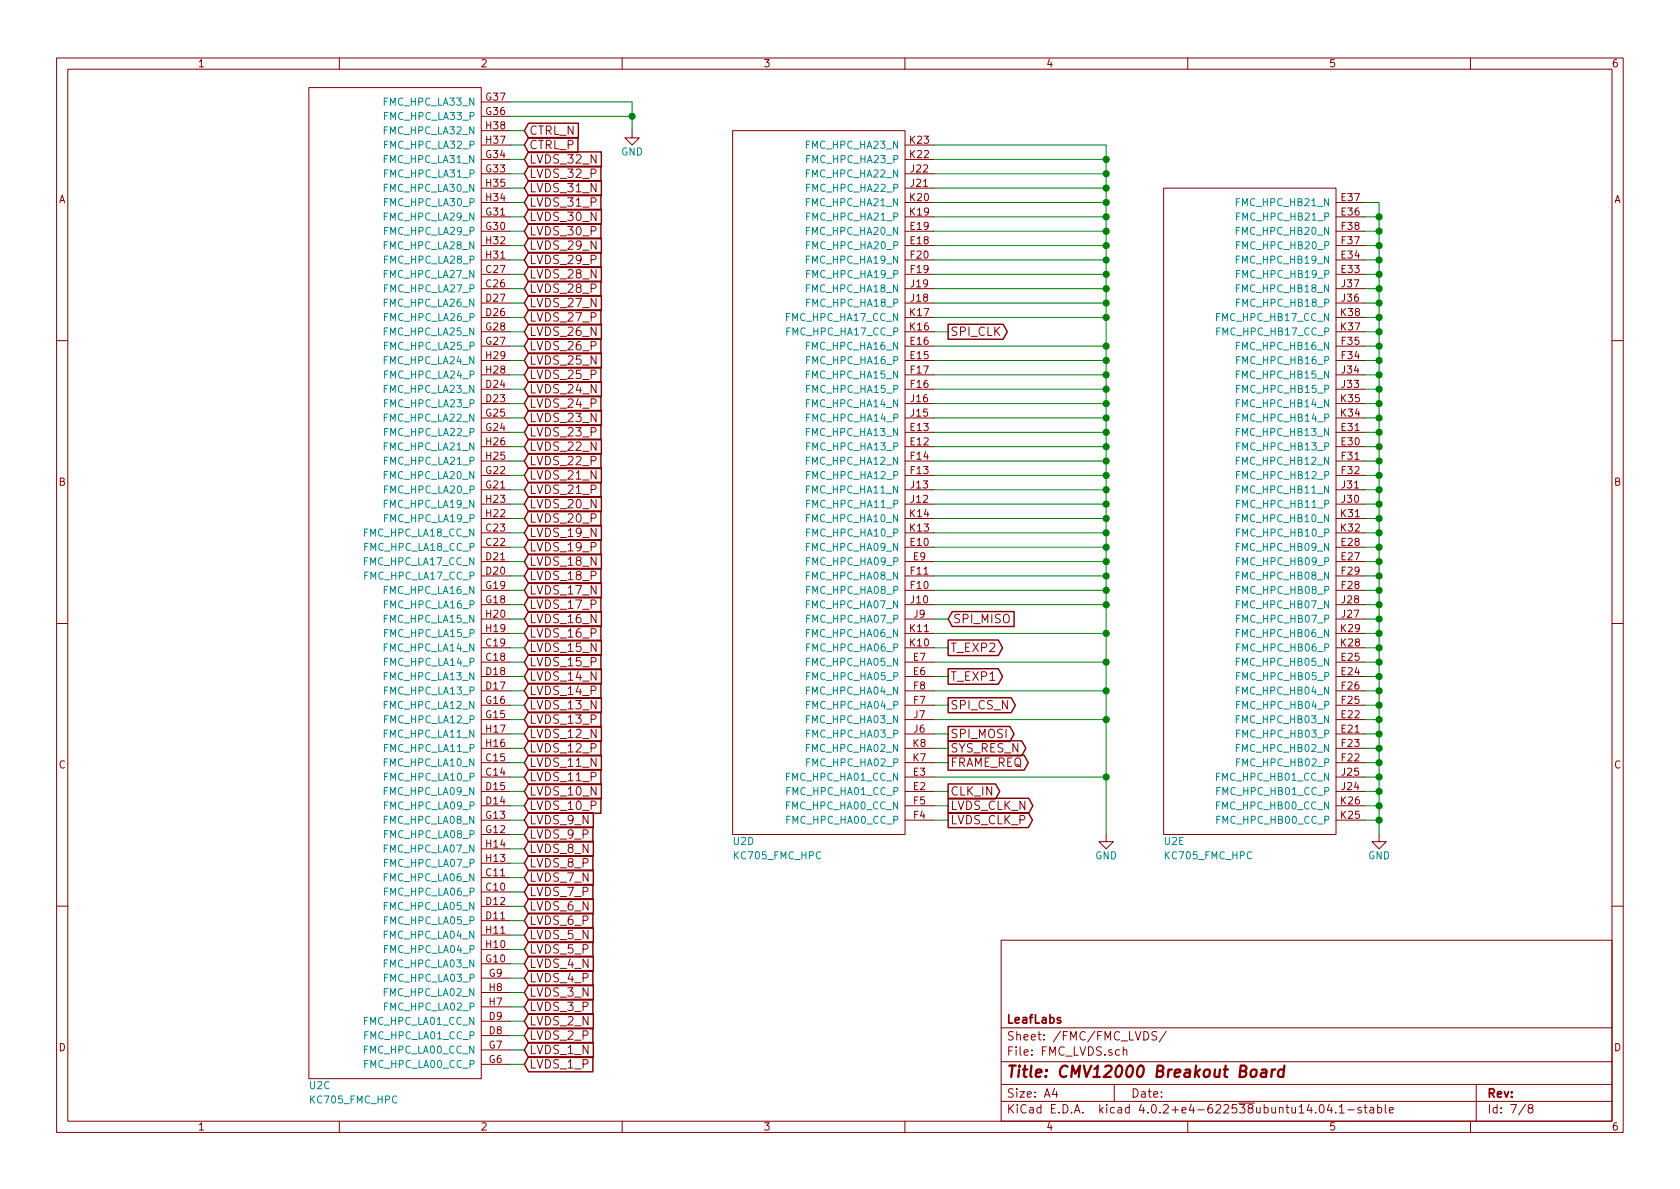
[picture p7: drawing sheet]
EESchema Schematic File Version 2
LIBS:power
LIBS:device
LIBS:transistors
LIBS:conn
LIBS:linear
LIBS:regul
LIBS:74xx
LIBS:cmos4000
LIBS:adc-dac
LIBS:memory
LIBS:xilinx
LIBS:microcontrollers
LIBS:dsp
LIBS:microchip
LIBS:analog_switches
LIBS:motorola
LIBS:texas
LIBS:intel
LIBS:audio
LIBS:interface
LIBS:digital-audio
LIBS:philips
LIBS:display
LIBS:cypress
LIBS:siliconi
LIBS:opto
LIBS:atmel
LIBS:contrib
LIBS:valves
LIBS:leaf
LIBS:cmv12000_breakout-cache
EELAYER 25 0
EELAYER END
$Descr A4 11693 8268
encoding utf-8
Sheet 7 8
Title "CMV12000 Breakout Board"
Date ""
Rev ""
Comp "LeafLabs"
Comment1 ""
Comment2 ""
Comment3 ""
Comment4 ""
$EndDescr
Text GLabel 3650 900  2    59   Input ~ 0
CTRL_N
Text GLabel 3650 1000 2    59   Input ~ 0
CTRL_P
Text GLabel 3650 1300 2    59   Input ~ 0
LVDS_31_N
Text GLabel 3650 1400 2    59   Input ~ 0
LVDS_31_P
Text GLabel 3650 1700 2    59   Input ~ 0
LVDS_29_N
Text GLabel 3650 1800 2    59   Input ~ 0
LVDS_29_P
Text GLabel 3650 2500 2    59   Input ~ 0
LVDS_25_N
Text GLabel 3650 2600 2    59   Input ~ 0
LVDS_25_P
Text GLabel 3650 3100 2    59   Input ~ 0
LVDS_22_N
Text GLabel 3650 3200 2    59   Input ~ 0
LVDS_22_P
Text GLabel 3650 3500 2    59   Input ~ 0
LVDS_20_N
Text GLabel 3650 3600 2    59   Input ~ 0
LVDS_20_P
Text GLabel 3650 4300 2    59   Input ~ 0
LVDS_16_N
Text GLabel 3650 4400 2    59   Input ~ 0
LVDS_16_P
Text GLabel 3650 5100 2    59   Input ~ 0
LVDS_12_N
Text GLabel 3650 5200 2    59   Input ~ 0
LVDS_12_P
Text GLabel 3650 5900 2    59   Input ~ 0
LVDS_8_N
Text GLabel 3650 6000 2    59   Input ~ 0
LVDS_8_P
Text GLabel 3650 6500 2    59   Input ~ 0
LVDS_5_N
Text GLabel 3650 6600 2    59   Input ~ 0
LVDS_5_P
Text GLabel 3650 6900 2    59   Input ~ 0
LVDS_3_N
Text GLabel 3650 7000 2    59   Input ~ 0
LVDS_3_P
Text GLabel 3650 1100 2    59   Input ~ 0
LVDS_32_N
Text GLabel 3650 1200 2    59   Input ~ 0
LVDS_32_P
Text GLabel 3650 1500 2    59   Input ~ 0
LVDS_30_N
Text GLabel 3650 1600 2    59   Input ~ 0
LVDS_30_P
Text GLabel 3650 2300 2    59   Input ~ 0
LVDS_26_N
Text GLabel 3650 2400 2    59   Input ~ 0
LVDS_26_P
Text GLabel 3650 2900 2    59   Input ~ 0
LVDS_23_N
Text GLabel 3650 3000 2    59   Input ~ 0
LVDS_23_P
Text GLabel 3650 3300 2    59   Input ~ 0
LVDS_21_N
Text GLabel 3650 3400 2    59   Input ~ 0
LVDS_21_P
Text GLabel 3650 4100 2    59   Input ~ 0
LVDS_17_N
Text GLabel 3650 4200 2    59   Input ~ 0
LVDS_17_P
Text GLabel 3650 4900 2    59   Input ~ 0
LVDS_13_N
Text GLabel 3650 5000 2    59   Input ~ 0
LVDS_13_P
Text GLabel 3650 5700 2    59   Input ~ 0
LVDS_9_N
Text GLabel 3650 5800 2    59   Input ~ 0
LVDS_9_P
Text GLabel 3650 6700 2    59   Input ~ 0
LVDS_4_N
Text GLabel 3650 6800 2    59   Input ~ 0
LVDS_4_P
Text GLabel 3650 7300 2    59   Input ~ 0
LVDS_1_N
Text GLabel 3650 7400 2    59   Input ~ 0
LVDS_1_P
Text GLabel 3650 2100 2    59   Input ~ 0
LVDS_27_N
Text GLabel 3650 2200 2    59   Input ~ 0
LVDS_27_P
Text GLabel 3650 2700 2    59   Input ~ 0
LVDS_24_N
Text GLabel 3650 2800 2    59   Input ~ 0
LVDS_24_P
Text GLabel 3650 3900 2    59   Input ~ 0
LVDS_18_N
Text GLabel 3650 4000 2    59   Input ~ 0
LVDS_18_P
Text GLabel 3650 4700 2    59   Input ~ 0
LVDS_14_N
Text GLabel 3650 4800 2    59   Input ~ 0
LVDS_14_P
Text GLabel 3650 5500 2    59   Input ~ 0
LVDS_10_N
Text GLabel 3650 5600 2    59   Input ~ 0
LVDS_10_P
Text GLabel 3650 6300 2    59   Input ~ 0
LVDS_6_N
Text GLabel 3650 6400 2    59   Input ~ 0
LVDS_6_P
Text GLabel 3650 7100 2    59   Input ~ 0
LVDS_2_N
Text GLabel 3650 7200 2    59   Input ~ 0
LVDS_2_P
Text GLabel 3650 1900 2    59   Input ~ 0
LVDS_28_N
Text GLabel 3650 2000 2    59   Input ~ 0
LVDS_28_P
Text GLabel 3650 3700 2    59   Input ~ 0
LVDS_19_N
Text GLabel 3650 3800 2    59   Input ~ 0
LVDS_19_P
Text GLabel 3650 4500 2    59   Input ~ 0
LVDS_15_N
Text GLabel 3650 4600 2    59   Input ~ 0
LVDS_15_P
Text GLabel 3650 5300 2    59   Input ~ 0
LVDS_11_N
Text GLabel 3650 5400 2    59   Input ~ 0
LVDS_11_P
Text GLabel 3650 6100 2    59   Input ~ 0
LVDS_7_N
Text GLabel 3650 6200 2    59   Input ~ 0
LVDS_7_P
Text GLabel 6600 2300 2    59   Output ~ 0
SPI_CLK
Text GLabel 6600 4500 2    60   Output ~ 0
T_EXP2
Text GLabel 6600 5200 2    59   Output ~ 0
SYS_RES_N
Text GLabel 6600 5300 2    59   Output ~ 0
FRAME_REQ
Text GLabel 6600 5100 2    59   Output ~ 0
SPI_MOSI
Text GLabel 6600 4700 2    60   Output ~ 0
T_EXP1
Text GLabel 6600 5500 2    59   Output ~ 0
CLK_IN
Text GLabel 6600 5600 2    59   Output ~ 0
LVDS_CLK_N
Text GLabel 6600 5700 2    59   Output ~ 0
LVDS_CLK_P
Text GLabel 6600 4900 2    59   Output ~ 0
SPI_CS_N
Text GLabel 6600 4300 2    59   Input ~ 0
SPI_MISO
$Comp
L GND #PWR070
U 1 1
P 9600 5800
F 0 "#PWR070" H 9600 5550 50  0001 C CNN
F 1 "GND" H 9600 5650 50  0000 C CNN
F 2 "" H 9600 5800 50  0000 C CNN
F 3 "" H 9600 5800 50  0000 C CNN
	1    9600 5800
	-1   0    0    -1  
$EndComp
$Comp
L GND #PWR071
U 1 1
P 4400 900
F 0 "#PWR071" H 4400 650 50  0001 C CNN
F 1 "GND" H 4400 750 50  0000 C CNN
F 2 "" H 4400 900 50  0000 C CNN
F 3 "" H 4400 900 50  0000 C CNN
	1    4400 900 
	1    0    0    -1  
$EndComp
Wire Wire Line
	3550 900  3650 900 
Wire Wire Line
	3550 1000 3650 1000
Wire Wire Line
	3550 1300 3650 1300
Wire Wire Line
	3550 1400 3650 1400
Wire Wire Line
	3550 1700 3650 1700
Wire Wire Line
	3550 1800 3650 1800
Wire Wire Line
	3550 2500 3650 2500
Wire Wire Line
	3550 2600 3650 2600
Wire Wire Line
	3550 3100 3650 3100
Wire Wire Line
	3550 3200 3650 3200
Wire Wire Line
	3550 3500 3650 3500
Wire Wire Line
	3550 3600 3650 3600
Wire Wire Line
	3550 4300 3650 4300
Wire Wire Line
	3550 4400 3650 4400
Wire Wire Line
	3550 5100 3650 5100
Wire Wire Line
	3550 5200 3650 5200
Wire Wire Line
	3550 5900 3650 5900
Wire Wire Line
	3550 6000 3650 6000
Wire Wire Line
	3550 6500 3650 6500
Wire Wire Line
	3550 6600 3650 6600
Wire Wire Line
	3550 6900 3650 6900
Wire Wire Line
	3550 7000 3650 7000
Wire Wire Line
	3550 1100 3650 1100
Wire Wire Line
	3550 1200 3650 1200
Wire Wire Line
	3550 1500 3650 1500
Wire Wire Line
	3550 1600 3650 1600
Wire Wire Line
	3550 2300 3650 2300
Wire Wire Line
	3550 2400 3650 2400
Wire Wire Line
	3550 2900 3650 2900
Wire Wire Line
	3550 3000 3650 3000
Wire Wire Line
	3550 3300 3650 3300
Wire Wire Line
	3550 3400 3650 3400
Wire Wire Line
	3550 4100 3650 4100
Wire Wire Line
	3550 4200 3650 4200
Wire Wire Line
	3550 4900 3650 4900
Wire Wire Line
	3550 5000 3650 5000
Wire Wire Line
	3550 5700 3650 5700
Wire Wire Line
	3550 5800 3650 5800
Wire Wire Line
	3550 6700 3650 6700
Wire Wire Line
	3550 6800 3650 6800
Wire Wire Line
	3550 7300 3650 7300
Wire Wire Line
	3550 7400 3650 7400
Wire Wire Line
	3550 2100 3650 2100
Wire Wire Line
	3550 2200 3650 2200
Wire Wire Line
	3550 2700 3650 2700
Wire Wire Line
	3550 2800 3650 2800
Wire Wire Line
	3550 3900 3650 3900
Wire Wire Line
	3550 4000 3650 4000
Wire Wire Line
	3550 4700 3650 4700
Wire Wire Line
	3550 4800 3650 4800
Wire Wire Line
	3550 5500 3650 5500
Wire Wire Line
	3550 5600 3650 5600
Wire Wire Line
	3550 6300 3650 6300
Wire Wire Line
	3550 6400 3650 6400
Wire Wire Line
	3550 7100 3650 7100
Wire Wire Line
	3550 7200 3650 7200
Wire Wire Line
	3550 1900 3650 1900
Wire Wire Line
	3550 2000 3650 2000
Wire Wire Line
	3550 3700 3650 3700
Wire Wire Line
	3550 3800 3650 3800
Wire Wire Line
	3550 4500 3650 4500
Wire Wire Line
	3550 4600 3650 4600
Wire Wire Line
	3550 5300 3650 5300
Wire Wire Line
	3550 5400 3650 5400
Wire Wire Line
	3550 6100 3650 6100
Wire Wire Line
	3550 6200 3650 6200
Wire Wire Line
	6500 5200 6600 5200
Wire Wire Line
	6500 5300 6600 5300
Wire Wire Line
	6500 5100 6600 5100
Wire Wire Line
	6500 5500 6600 5500
Wire Wire Line
	6500 5600 6600 5600
Wire Wire Line
	6500 5700 6600 5700
Wire Wire Line
	6500 4900 6600 4900
Wire Wire Line
	6600 4700 6500 4700
Wire Wire Line
	6600 4500 6500 4500
Wire Wire Line
	6500 4300 6600 4300
Wire Wire Line
	6500 4100 7700 4100
Wire Wire Line
	6500 3900 7700 3900
Wire Wire Line
	7700 3500 6500 3500
Wire Wire Line
	7700 3700 6500 3700
Wire Wire Line
	7700 3300 6500 3300
Wire Wire Line
	7700 3100 6500 3100
Wire Wire Line
	7700 2900 6500 2900
Wire Wire Line
	7700 2700 6500 2700
Wire Wire Line
	7700 2500 6500 2500
Wire Wire Line
	6500 2300 6600 2300
Wire Wire Line
	9500 1400 9600 1400
Wire Wire Line
	9600 1400 9600 5800
Wire Wire Line
	9500 5200 9600 5200
Connection ~ 9600 5200
Wire Wire Line
	9500 5100 9600 5100
Connection ~ 9600 5100
Wire Wire Line
	9600 5000 9500 5000
Connection ~ 9600 5000
Wire Wire Line
	9500 4900 9600 4900
Connection ~ 9600 4900
Wire Wire Line
	9500 4800 9600 4800
Connection ~ 9600 4800
Wire Wire Line
	9600 4700 9500 4700
Connection ~ 9600 4700
Wire Wire Line
	9500 4600 9600 4600
Connection ~ 9600 4600
Wire Wire Line
	9600 4500 9500 4500
Connection ~ 9600 4500
Wire Wire Line
	9500 4400 9600 4400
Connection ~ 9600 4400
Wire Wire Line
	9600 4300 9500 4300
Connection ~ 9600 4300
Wire Wire Line
	9500 4200 9600 4200
Connection ~ 9600 4200
Wire Wire Line
	9600 4100 9500 4100
Connection ~ 9600 4100
Wire Wire Line
	9500 4000 9600 4000
Connection ~ 9600 4000
Wire Wire Line
	9600 3900 9500 3900
Connection ~ 9600 3900
Wire Wire Line
	9500 3800 9600 3800
Connection ~ 9600 3800
Wire Wire Line
	9600 3700 9500 3700
Connection ~ 9600 3700
Wire Wire Line
	9500 3600 9600 3600
Connection ~ 9600 3600
Wire Wire Line
	9600 3500 9500 3500
Connection ~ 9600 3500
Wire Wire Line
	9500 3400 9600 3400
Connection ~ 9600 3400
Wire Wire Line
	9600 3300 9500 3300
Connection ~ 9600 3300
Wire Wire Line
	9500 3200 9600 3200
Connection ~ 9600 3200
Wire Wire Line
	9600 3100 9500 3100
Connection ~ 9600 3100
Wire Wire Line
	9500 3000 9600 3000
Connection ~ 9600 3000
Wire Wire Line
	9600 2900 9500 2900
Connection ~ 9600 2900
Wire Wire Line
	9500 2800 9600 2800
Connection ~ 9600 2800
Wire Wire Line
	9600 2700 9500 2700
Connection ~ 9600 2700
Wire Wire Line
	9500 2600 9600 2600
Connection ~ 9600 2600
Wire Wire Line
	9600 2500 9500 2500
Connection ~ 9600 2500
Wire Wire Line
	9500 2400 9600 2400
Connection ~ 9600 2400
Wire Wire Line
	9600 2300 9500 2300
Connection ~ 9600 2300
Wire Wire Line
	9500 2200 9600 2200
Connection ~ 9600 2200
Wire Wire Line
	9600 2100 9500 2100
Connection ~ 9600 2100
Wire Wire Line
	9500 2000 9600 2000
Connection ~ 9600 2000
Wire Wire Line
	9600 1900 9500 1900
Connection ~ 9600 1900
Wire Wire Line
	9500 1800 9600 1800
Connection ~ 9600 1800
Wire Wire Line
	9600 1700 9500 1700
Connection ~ 9600 1700
Wire Wire Line
	9500 1600 9600 1600
Connection ~ 9600 1600
Wire Wire Line
	9600 1500 9500 1500
Connection ~ 9600 1500
Wire Wire Line
	9500 5300 9600 5300
Connection ~ 9600 5300
Wire Wire Line
	9500 5400 9600 5400
Connection ~ 9600 5400
Wire Wire Line
	9500 5500 9600 5500
Connection ~ 9600 5500
Wire Wire Line
	9500 5600 9600 5600
Connection ~ 9600 5600
Wire Wire Line
	9500 5700 9600 5700
Connection ~ 9600 5700
Wire Wire Line
	3550 700  4400 700 
Wire Wire Line
	4400 700  4400 900 
Wire Wire Line
	3550 800  4400 800 
Connection ~ 4400 800 
Wire Wire Line
	6500 1000 7700 1000
Wire Wire Line
	7700 1000 7700 5800
Wire Wire Line
	6500 5400 7700 5400
Connection ~ 7700 5400
Wire Wire Line
	6500 5000 7700 5000
Connection ~ 7700 5000
Wire Wire Line
	6500 4800 7700 4800
Connection ~ 7700 4800
Wire Wire Line
	6500 4600 7700 4600
Connection ~ 7700 4600
Wire Wire Line
	6500 4400 7700 4400
Connection ~ 7700 4400
Wire Wire Line
	6500 4200 7700 4200
Connection ~ 7700 4200
Wire Wire Line
	6500 4000 7700 4000
Connection ~ 7700 4000
Wire Wire Line
	6500 3800 7700 3800
Connection ~ 7700 3800
Wire Wire Line
	6500 3600 7700 3600
Connection ~ 7700 3600
Wire Wire Line
	6500 3400 7700 3400
Connection ~ 7700 3400
Wire Wire Line
	6500 3200 7700 3200
Connection ~ 7700 3200
Wire Wire Line
	6500 3000 7700 3000
Connection ~ 7700 3000
Wire Wire Line
	6500 2800 7700 2800
Connection ~ 7700 2800
Wire Wire Line
	6500 2600 7700 2600
Connection ~ 7700 2600
Wire Wire Line
	6500 2400 7700 2400
Connection ~ 7700 2400
Wire Wire Line
	6500 1700 7700 1700
Connection ~ 7700 1700
Wire Wire Line
	6500 1600 7700 1600
Connection ~ 7700 1600
Wire Wire Line
	6500 1500 7700 1500
Connection ~ 7700 1500
Wire Wire Line
	6500 1400 7700 1400
Connection ~ 7700 1400
Wire Wire Line
	6500 1300 7700 1300
Connection ~ 7700 1300
Wire Wire Line
	6500 1200 7700 1200
Connection ~ 7700 1200
Wire Wire Line
	6500 1100 7700 1100
Connection ~ 7700 1100
$Comp
L GND #PWR072
U 1 1
P 7700 5800
F 0 "#PWR072" H 7700 5550 50  0001 C CNN
F 1 "GND" H 7700 5650 50  0000 C CNN
F 2 "" H 7700 5800 50  0000 C CNN
F 3 "" H 7700 5800 50  0000 C CNN
	1    7700 5800
	1    0    0    -1  
$EndComp
Wire Wire Line
	6500 1800 7700 1800
Connection ~ 7700 1800
Wire Wire Line
	6500 1900 7700 1900
Connection ~ 7700 1900
Wire Wire Line
	6500 2000 7700 2000
Connection ~ 7700 2000
Wire Wire Line
	6500 2100 7700 2100
Connection ~ 7700 2100
Wire Wire Line
	6500 2200 7700 2200
Connection ~ 7700 2200
Connection ~ 7700 2500
Connection ~ 7700 2700
Connection ~ 7700 2900
Connection ~ 7700 3100
Connection ~ 7700 3300
Connection ~ 7700 3500
Connection ~ 7700 3700
$Comp
L KC705_FMC_HPC U2
U 3 1
P 2150 7500
AR Path="/579FE3A8" Ref="U2"  Part="3" 
AR Path="/5789B67E/5795395A/579FE3A8" Ref="U2"  Part="3" 
F 0 "U2" H 2150 7450 50  0000 L CNN
F 1 "KC705_FMC_HPC" H 2150 7350 50  0000 L CNN
F 2 "" H 4650 9200 50  0001 L CNN
F 3 "" H 4650 9200 50  0001 L CNN
	3    2150 7500
	1    0    0    -1  
$EndComp
$Comp
L KC705_FMC_HPC U2
U 4 1
P 5100 5800
AR Path="/579FE463" Ref="U2"  Part="4" 
AR Path="/5789B67E/5795395A/579FE463" Ref="U2"  Part="4" 
F 0 "U2" H 5100 5750 50  0000 L CNN
F 1 "KC705_FMC_HPC" H 5100 5650 50  0000 L CNN
F 2 "" H 7600 7500 50  0001 L CNN
F 3 "" H 7600 7500 50  0001 L CNN
	4    5100 5800
	1    0    0    -1  
$EndComp
$Comp
L KC705_FMC_HPC U2
U 5 1
P 8100 5800
AR Path="/579FE4C0" Ref="U2"  Part="5" 
AR Path="/5789B67E/5795395A/579FE4C0" Ref="U2"  Part="5" 
F 0 "U2" H 8100 5750 50  0000 L CNN
F 1 "KC705_FMC_HPC" H 8100 5650 50  0000 L CNN
F 2 "" H 10600 7500 50  0001 L CNN
F 3 "" H 10600 7500 50  0001 L CNN
	5    8100 5800
	1    0    0    -1  
$EndComp
Connection ~ 7700 3900
Connection ~ 7700 4100
$EndSCHEMATC
